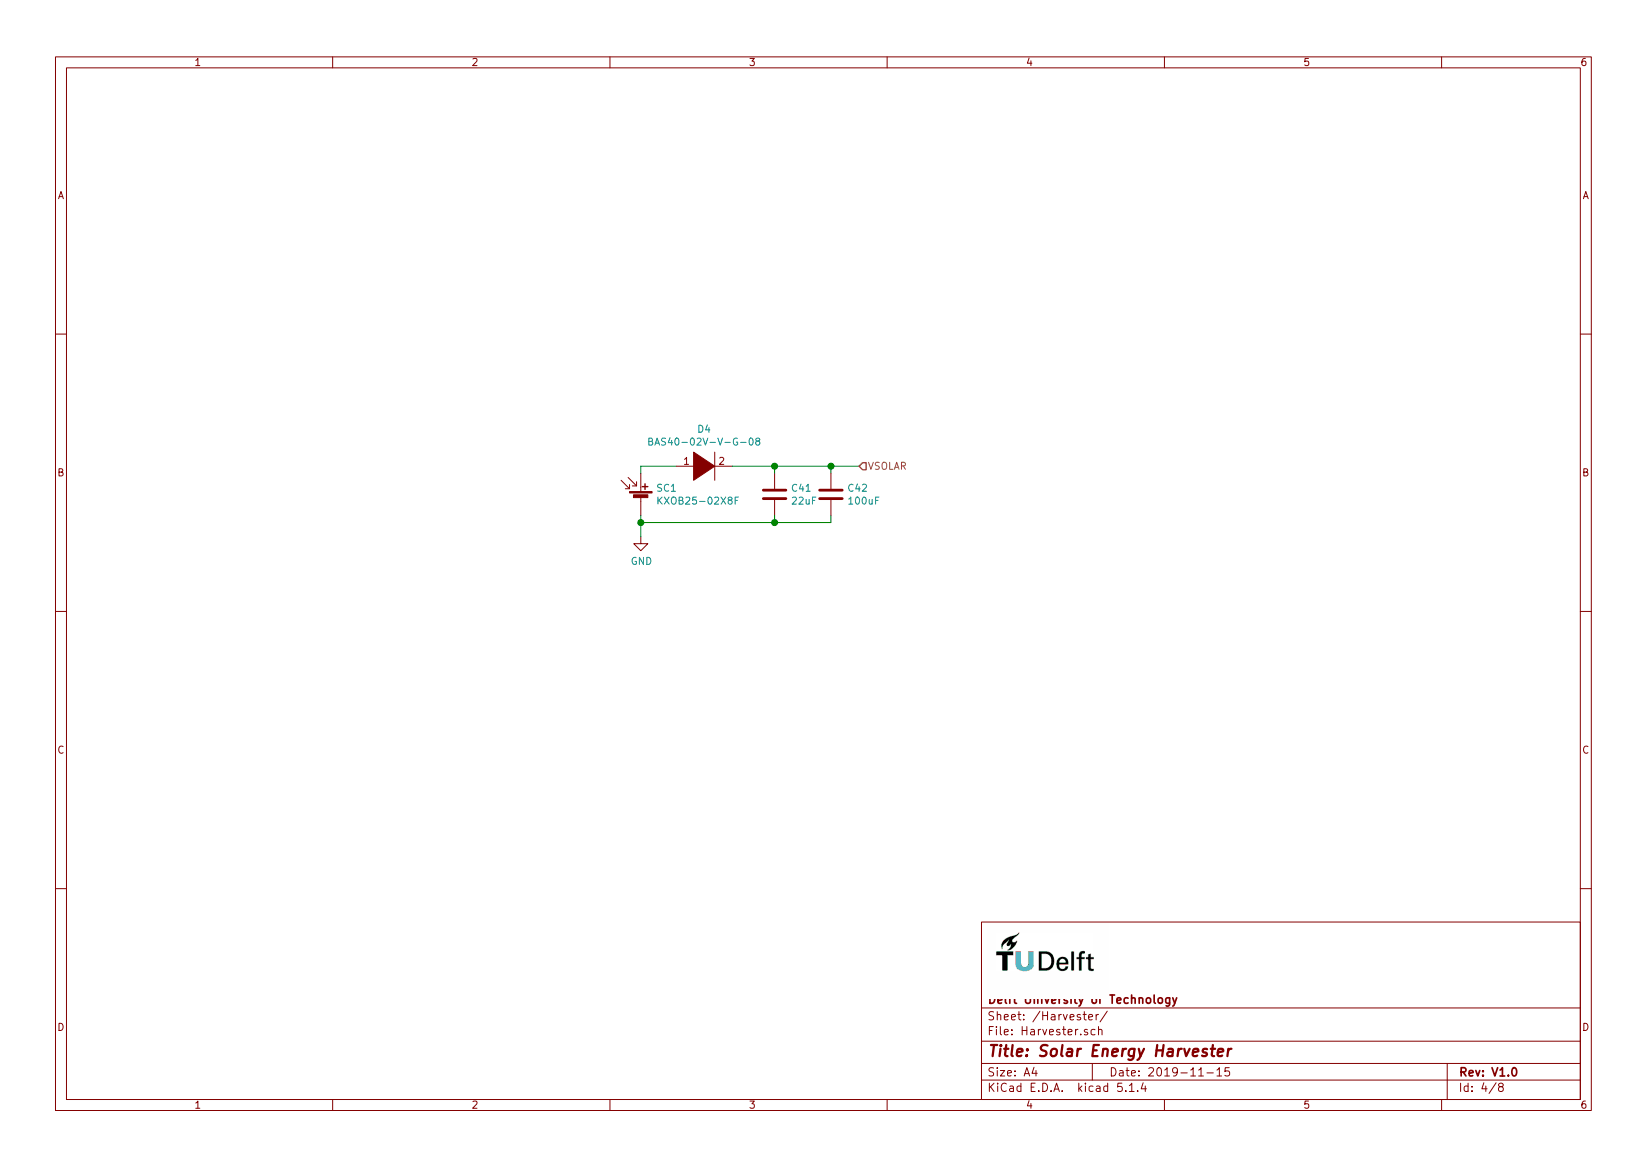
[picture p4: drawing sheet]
EESchema Schematic File Version 4
EELAYER 30 0
EELAYER END
$Descr A4 11693 8268
encoding utf-8
Sheet 4 8
Title "Solar Energy Harvester"
Date "2019-11-15"
Rev "V1.0"
Comp "Delft University of Technology"
Comment1 ""
Comment2 ""
Comment3 ""
Comment4 ""
$EndDescr
Wire Wire Line
	4550 3650 4550 3700
Connection ~ 4550 3700
Wire Wire Line
	4550 3350 4550 3300
$Comp
L pspice:DIODE D?
U 1 1
P 5000 3300
AR Path="/5C8A716C/5CB7CD8A" Ref="D?"  Part="1" 
AR Path="/5C8B282B/5CB7CD8A" Ref="D?"  Part="1" 
AR Path="/5CB7CD8A" Ref="D?"  Part="1" 
AR Path="/5CAA653B/5CB7CD8A" Ref="D?"  Part="1" 
AR Path="/5CAEBABF/5CB7CD8A" Ref="D4"  Part="1" 
F 0 "D4" H 5000 3565 50  0000 C CNN
F 1 "BAS40-02V-V-G-08" H 5000 3474 50  0000 C CNN
F 2 "Diode_SMD:D_SOD-523" H 5000 3300 50  0001 C CNN
F 3 "http://www.vishay.com/docs/82391/bas4002v.pdf" H 5000 3300 50  0001 C CNN
	1    5000 3300
	1    0    0    -1  
$EndComp
Wire Wire Line
	4550 3300 4800 3300
$Comp
L power:GND #PWR075
U 1 1
P 4550 3800
F 0 "#PWR075" H 4550 3550 50  0001 C CNN
F 1 "GND" H 4555 3627 50  0000 C CNN
F 2 "" H 4550 3800 50  0001 C CNN
F 3 "" H 4550 3800 50  0001 C CNN
	1    4550 3800
	1    0    0    -1  
$EndComp
Wire Wire Line
	4550 3800 4550 3700
Text HLabel 6100 3300 2    50   Input ~ 0
VSOLAR
$Comp
L Device:C C42
U 1 1
P 5900 3500
F 0 "C42" H 6015 3546 50  0000 L CNN
F 1 "100uF" H 6015 3455 50  0000 L CNN
F 2 "Capacitor_SMD:C_0805_2012Metric" H 5938 3350 50  0001 C CNN
F 3 "~" H 5900 3500 50  0001 C CNN
	1    5900 3500
	1    0    0    -1  
$EndComp
$Comp
L Device:C C41
U 1 1
P 5500 3500
F 0 "C41" H 5615 3546 50  0000 L CNN
F 1 "22uF" H 5615 3455 50  0000 L CNN
F 2 "Capacitor_SMD:C_0603_1608Metric" H 5538 3350 50  0001 C CNN
F 3 "~" H 5500 3500 50  0001 C CNN
	1    5500 3500
	1    0    0    -1  
$EndComp
Wire Wire Line
	5200 3300 5500 3300
Wire Wire Line
	5900 3350 5900 3300
Connection ~ 5900 3300
Wire Wire Line
	5900 3300 6100 3300
Wire Wire Line
	5500 3350 5500 3300
Connection ~ 5500 3300
Wire Wire Line
	5500 3300 5900 3300
Wire Wire Line
	5500 3650 5500 3700
Wire Wire Line
	5900 3650 5900 3700
Wire Wire Line
	5500 3700 4550 3700
Wire Wire Line
	5900 3700 5500 3700
Connection ~ 5500 3700
$Comp
L jaspers_lib:KXOB25-02X8F SC1
U 1 1
P 4550 3550
F 0 "SC1" H 4658 3646 50  0000 L CNN
F 1 "KXOB25-02X8F" H 4658 3555 50  0000 L CNN
F 2 "jaspers_footprints:KXOB25-02X8F" V 4350 4050 50  0001 C CNN
F 3 "~" V 4550 3610 50  0001 C CNN
	1    4550 3550
	1    0    0    -1  
$EndComp
$EndSCHEMATC
